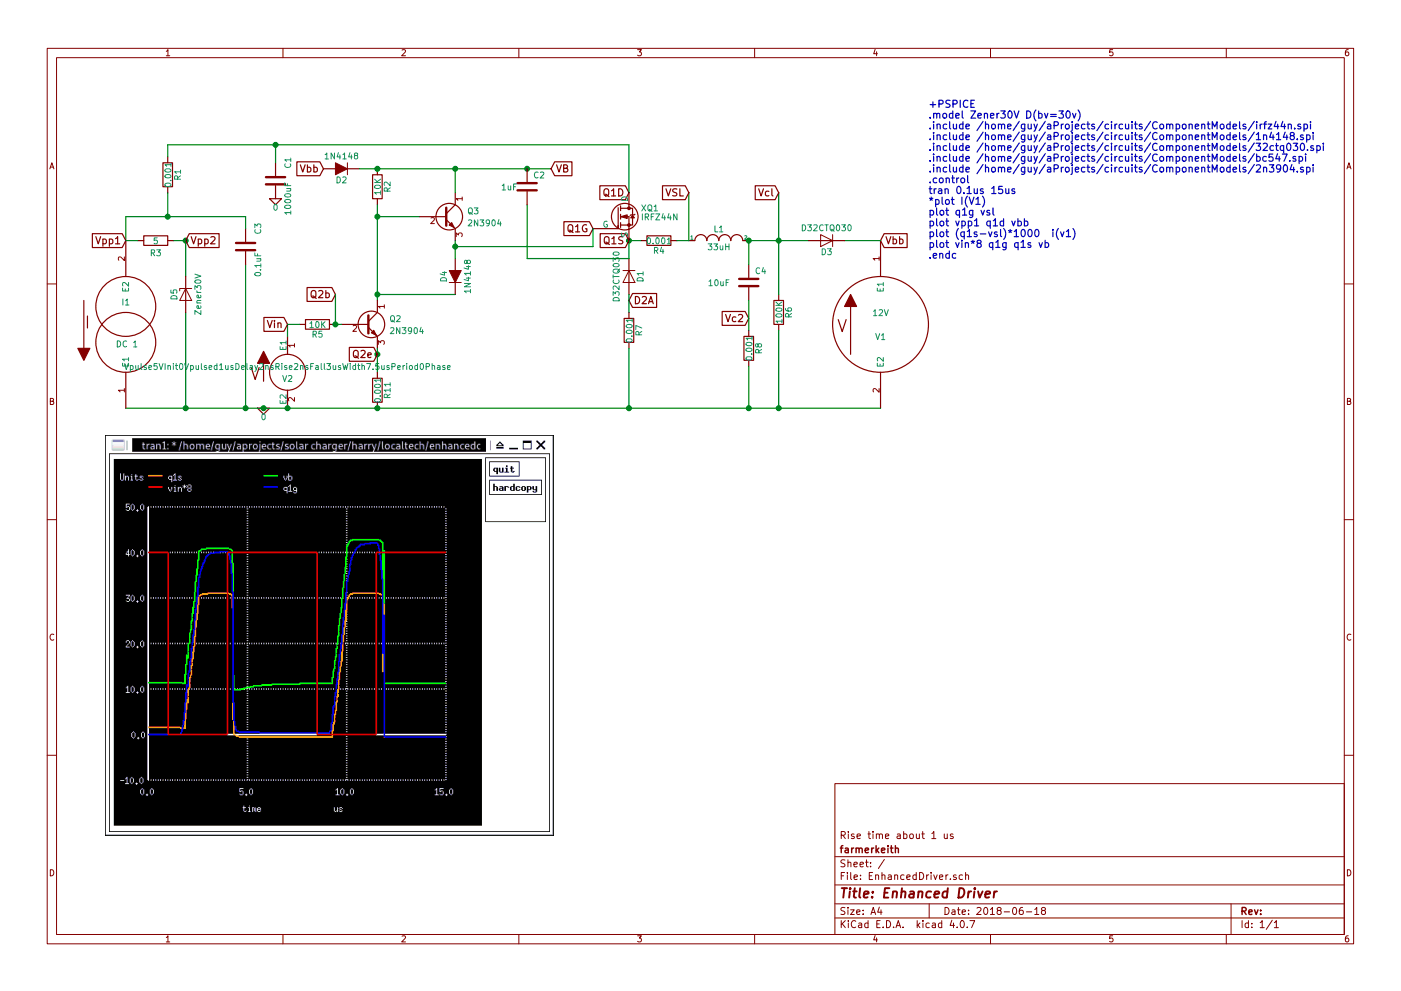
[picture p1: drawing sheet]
EESchema Schematic File Version 2
LIBS:NGspice
LIBS:Modules
LIBS:power
LIBS:device
LIBS:pspice
LIBS:switches
LIBS:relays
LIBS:motors
LIBS:transistors
LIBS:conn
LIBS:linear
LIBS:regul
LIBS:74xx
LIBS:cmos4000
LIBS:adc-dac
LIBS:memory
LIBS:xilinx
LIBS:microcontrollers
LIBS:dsp
LIBS:microchip
LIBS:analog_switches
LIBS:motorola
LIBS:texas
LIBS:intel
LIBS:audio
LIBS:interface
LIBS:digital-audio
LIBS:philips
LIBS:display
LIBS:cypress
LIBS:siliconi
LIBS:opto
LIBS:atmel
LIBS:contrib
LIBS:valves
LIBS:EnhancedDriver-cache
EELAYER 25 0
EELAYER END
$Descr A4 11693 8268
encoding utf-8
Sheet 1 1
Title "Enhanced Driver"
Date "2018-06-18"
Rev ""
Comp "farmerkeith"
Comment1 "Rise time about 1 us"
Comment2 ""
Comment3 ""
Comment4 ""
$EndDescr
$Comp
L 0 #GND01
U 1 1
P 2200 3400
F 0 "#GND01" H 2200 3300 50  0001 C CNN
F 1 "0" H 2200 3330 50  0000 C CNN
F 2 "" H 2200 3400 50  0001 C CNN
F 3 "" H 2200 3400 50  0001 C CNN
	1    2200 3400
	1    0    0    -1  
$EndComp
$Comp
L VSOURCE V1
U 1 1
P 7350 2700
F 0 "V1" H 7350 2600 50  0000 C CNN
F 1 "12V" H 7350 2800 50  0000 C CNN
F 2 "" H 7350 2700 50  0001 C CNN
F 3 "" H 7350 2700 50  0001 C CNN
	1    7350 2700
	1    0    0    -1  
$EndComp
Text GLabel 7350 2000 2    60   Input ~ 0
Vbb
$Comp
L C C4
U 1 1
P 6250 2350
F 0 "C4" H 6350 2450 50  0000 C CNN
F 1 "10uF" H 6000 2350 50  0000 C CNN
F 2 "" H 6250 2350 50  0001 C CNN
F 3 "" H 6250 2350 50  0001 C CNN
	1    6250 2350
	1    0    0    -1  
$EndComp
$Comp
L INDUCTOR L1
U 1 1
P 6000 2000
F 0 "L1" H 6000 2100 50  0000 C CNN
F 1 "33uH" H 6000 1950 50  0000 C CNN
F 2 "" H 6000 2000 50  0001 C CNN
F 3 "" H 6000 2000 50  0001 C CNN
	1    6000 2000
	1    0    0    -1  
$EndComp
Text GLabel 5250 1600 0    60   Input ~ 0
Q1D
Text Notes 7750 2150 0    60   ~ 0
+PSPICE \n.model Zener30V D(bv=30v)\n.include /home/guy/aProjects/circuits/ComponentModels/irfz44n.spi\n.include /home/guy/aProjects/circuits/ComponentModels/1n4148.spi\n.include /home/guy/aProjects/circuits/ComponentModels/32ctq030.spi\n.include /home/guy/aProjects/circuits/ComponentModels/bc547.spi\n.include /home/guy/aProjects/circuits/ComponentModels/2n3904.spi\n.control\ntran 0.1us 15us \n*plot I(V1)\nplot q1g vsl\nplot vpp1 q1d vbb\nplot (q1s-vsl)*1000  i(v1)\nplot vin*8 q1g q1s vb\n.endc
$Comp
L R R8
U 1 1
P 6250 2900
F 0 "R8" V 6330 2900 50  0000 C CNN
F 1 "0.001" V 6250 2900 50  0000 C CNN
F 2 "" H 6250 2900 50  0001 C CNN
F 3 "" H 6250 2900 50  0001 C CNN
	1    6250 2900
	1    0    0    -1  
$EndComp
Text GLabel 6250 2650 0    60   Input ~ 0
Vc2
Wire Wire Line
	1050 3400 1550 3400
Wire Wire Line
	1550 3400 2050 3400
Wire Wire Line
	2050 3400 2200 3400
Wire Wire Line
	2200 3400 2400 3400
Wire Wire Line
	2400 3400 3150 3400
Wire Wire Line
	3150 3400 5250 3400
Wire Wire Line
	5250 3400 6250 3400
Wire Wire Line
	6250 3400 6500 3400
Wire Wire Line
	6500 3400 7350 3400
Connection ~ 6250 3400
Connection ~ 5250 3400
Connection ~ 2050 3400
Connection ~ 1550 3400
Connection ~ 5250 2000
Connection ~ 2200 3400
Wire Wire Line
	6250 3050 6250 3400
Wire Wire Line
	7050 2000 7350 2000
Wire Wire Line
	5750 2000 5750 1600
Wire Wire Line
	6250 2500 6250 2750
Connection ~ 6250 2000
Wire Wire Line
	6250 2000 6500 2000
Wire Wire Line
	6500 2000 6750 2000
$Comp
L R R7
U 1 1
P 5250 2750
F 0 "R7" V 5330 2750 50  0000 C CNN
F 1 "0.001" V 5250 2750 50  0000 C CNN
F 2 "" V 5180 2750 50  0001 C CNN
F 3 "" H 5250 2750 50  0001 C CNN
	1    5250 2750
	1    0    0    -1  
$EndComp
Wire Wire Line
	5250 2900 5250 3400
Text GLabel 5250 2500 2    60   Input ~ 0
D2A
$Comp
L R R4
U 1 1
P 5500 2000
F 0 "R4" V 5580 2000 50  0000 C CNN
F 1 "0.001" V 5500 2000 50  0000 C CNN
F 2 "" V 5430 2000 50  0001 C CNN
F 3 "" H 5500 2000 50  0001 C CNN
	1    5500 2000
	0    1    1    0   
$EndComp
Text GLabel 5750 1600 0    60   Input ~ 0
VSL
$Comp
L R R1
U 1 1
P 1400 1450
F 0 "R1" V 1480 1450 50  0000 C CNN
F 1 "0.001" V 1400 1450 50  0000 C CNN
F 2 "" V 1330 1450 50  0001 C CNN
F 3 "" H 1400 1450 50  0001 C CNN
	1    1400 1450
	1    0    0    -1  
$EndComp
Wire Wire Line
	5250 1200 5250 1600
Wire Wire Line
	1400 1200 2300 1200
Wire Wire Line
	2300 1200 5250 1200
$Comp
L D D1
U 1 1
P 5250 2300
F 0 "D1" H 5250 2400 50  0000 C CNN
F 1 "D32CTQ030" H 5250 2200 50  0000 C CNN
F 2 "" H 5250 2300 50  0001 C CNN
F 3 "" H 5250 2300 50  0001 C CNN
F 4 "2,1" H 5250 2300 60  0001 C CNN "Spice_Node_Sequence"
	1    5250 2300
	0    1    1    0   
$EndComp
Wire Wire Line
	5250 2000 5250 2150
Wire Wire Line
	5250 2450 5250 2600
Wire Wire Line
	6250 2200 6250 2000
Connection ~ 1400 1800
Wire Wire Line
	1050 1800 1400 1800
Wire Wire Line
	1400 1800 2050 1800
Wire Wire Line
	1050 1800 1050 2000
Connection ~ 1550 2000
Wire Wire Line
	1550 2300 1550 2000
Wire Wire Line
	1550 2600 1550 3400
Wire Wire Line
	2050 2200 2050 3400
Text GLabel 1550 2000 2    60   Input ~ 0
Vpp2
$Comp
L R R3
U 1 1
P 1300 2000
F 0 "R3" V 1400 2000 50  0000 C CNN
F 1 "5" V 1300 2000 50  0000 C CNN
F 2 "" H 1300 2000 50  0001 C CNN
F 3 "" H 1300 2000 50  0001 C CNN
	1    1300 2000
	0    1    1    0   
$EndComp
Text GLabel 1050 2000 0    60   Input ~ 0
Vpp1
$Comp
L D_Zener D5
U 1 1
P 1550 2450
F 0 "D5" H 1550 2550 50  0000 C CNN
F 1 "Zener30V" H 1550 2350 50  0000 C CNN
F 2 "" H 1550 2450 50  0001 C CNN
F 3 "" H 1550 2450 50  0001 C CNN
F 4 "2,1" H 1550 2450 60  0001 C CNN "Spice_Node_Sequence"
	1    1550 2450
	0    -1   1    0   
$EndComp
$Comp
L ISOURCE I1
U 1 1
P 1050 2700
F 0 "I1" H 1050 2520 50  0000 C CNN
F 1 "DC 1" H 1060 2870 50  0000 C CNN
F 2 "" H 1050 2700 50  0001 C CNN
F 3 "" H 1050 2700 50  0001 C CNN
	1    1050 2700
	1    0    0    1   
$EndComp
$Comp
L C C3
U 1 1
P 2050 2050
F 0 "C3" V 2150 2200 50  0000 C CNN
F 1 "0.1uF" V 2150 1900 50  0000 C CNN
F 2 "" H 2050 2050 50  0001 C CNN
F 3 "" H 2050 2050 50  0001 C CNN
	1    2050 2050
	1    0    0    -1  
$EndComp
$Comp
L Vpulse0VInit5Vpulsed2nsDelay2msRise2msFall8msWidth20msPeriod0Phase V2
U 1 1
P 2400 3100
F 0 "V2" H 2400 3050 50  0000 C CNN
F 1 "Vpulse5VInit0Vpulsed1usDelay2nsRise2nsFall3usWidth7.5usPeriod0Phase" H 2400 3150 50  0000 C CNN
F 2 "" H 2400 3100 50  0001 C CNN
F 3 "" H 2400 3100 50  0001 C CNN
	1    2400 3100
	1    0    0    -1  
$EndComp
Wire Wire Line
	1400 1600 1400 1800
Connection ~ 2400 3400
$Comp
L R R2
U 1 1
P 3150 1550
F 0 "R2" V 3230 1550 50  0000 C CNN
F 1 "10K" V 3150 1550 50  0000 C CNN
F 2 "" H 3150 1550 50  0001 C CNN
F 3 "" H 3150 1550 50  0001 C CNN
	1    3150 1550
	1    0    0    -1  
$EndComp
$Comp
L R R5
U 1 1
P 2650 2700
F 0 "R5" V 2730 2700 50  0000 C CNN
F 1 "10K" V 2650 2700 50  0000 C CNN
F 2 "" H 2650 2700 50  0001 C CNN
F 3 "" H 2650 2700 50  0001 C CNN
	1    2650 2700
	0    1    1    0   
$EndComp
Wire Wire Line
	3150 1700 3150 1800
Wire Wire Line
	3150 1800 3150 2450
Wire Wire Line
	3150 2450 3150 2500
Wire Wire Line
	2400 2700 2400 2800
Text GLabel 5250 2000 0    60   Input ~ 0
Q1S
Text GLabel 2400 2700 0    60   Input ~ 0
Vin
Wire Wire Line
	1050 2000 1150 2000
Wire Wire Line
	1550 2000 1450 2000
Wire Wire Line
	2050 1800 2050 1900
Wire Wire Line
	1400 1300 1400 1200
Wire Wire Line
	2500 2700 2400 2700
Wire Wire Line
	5650 2000 5750 2000
Wire Wire Line
	5350 2000 5250 2000
$Comp
L D_ALT D2
U 1 1
P 2850 1400
F 0 "D2" H 2850 1500 50  0000 C CNN
F 1 "1N4148" H 2850 1300 50  0000 C CNN
F 2 "" H 2850 1400 50  0001 C CNN
F 3 "" H 2850 1400 50  0001 C CNN
F 4 "2,1" H 2850 1400 60  0001 C CNN "Spice_Node_Sequence"
	1    2850 1400
	-1   0    0    1   
$EndComp
Text GLabel 2700 1400 0    60   Input ~ 0
Vbb
Wire Wire Line
	3000 1400 3150 1400
Wire Wire Line
	3150 1400 3800 1400
Wire Wire Line
	3800 1400 4400 1400
Wire Wire Line
	4400 1400 4600 1400
Connection ~ 3150 1400
Wire Wire Line
	4400 1700 4400 2150
Wire Wire Line
	4400 2150 5250 2150
$Comp
L C C1
U 1 1
P 2300 1500
F 0 "C1" V 2400 1650 50  0000 C CNN
F 1 "1000uF" V 2400 1350 50  0000 C CNN
F 2 "" H 2300 1500 50  0001 C CNN
F 3 "" H 2300 1500 50  0001 C CNN
	1    2300 1500
	1    0    0    -1  
$EndComp
$Comp
L 0 #GND02
U 1 1
P 2300 1650
F 0 "#GND02" H 2300 1550 50  0001 C CNN
F 1 "0" H 2300 1580 50  0000 C CNN
F 2 "" H 2300 1650 50  0001 C CNN
F 3 "" H 2300 1650 50  0001 C CNN
	1    2300 1650
	1    0    0    -1  
$EndComp
Wire Wire Line
	2300 1350 2300 1200
Connection ~ 2300 1200
Text GLabel 4600 1400 2    60   Input ~ 0
VB
Connection ~ 4400 1400
$Comp
L R R6
U 1 1
P 6500 2600
F 0 "R6" V 6580 2600 50  0000 C CNN
F 1 "100K" V 6500 2600 50  0000 C CNN
F 2 "" V 6430 2600 50  0001 C CNN
F 3 "" H 6500 2600 50  0001 C CNN
	1    6500 2600
	1    0    0    -1  
$EndComp
Wire Wire Line
	6500 1600 6500 2000
Wire Wire Line
	6500 2000 6500 2450
Connection ~ 6500 2000
Wire Wire Line
	6500 2750 6500 3400
Connection ~ 6500 3400
$Comp
L D D3
U 1 1
P 6900 2000
F 0 "D3" H 6900 2100 50  0000 C CNN
F 1 "D32CTQ030" H 6900 1900 50  0000 C CNN
F 2 "" H 6900 2000 50  0001 C CNN
F 3 "" H 6900 2000 50  0001 C CNN
F 4 "2,1" H 6900 2000 60  0001 C CNN "Spice_Node_Sequence"
	1    6900 2000
	-1   0    0    1   
$EndComp
Text GLabel 6500 1600 0    60   Input ~ 0
Vcl
Connection ~ 3800 1400
$Comp
L Q_NPN_CBE Q2
U 1 1
P 3050 2700
F 0 "Q2" H 3250 2750 50  0000 L CNN
F 1 "2N3904" H 3250 2650 50  0000 L CNN
F 2 "" H 3250 2800 50  0001 C CNN
F 3 "" H 3050 2700 50  0001 C CNN
	1    3050 2700
	1    0    0    -1  
$EndComp
Wire Wire Line
	3150 2900 3150 2950
Wire Wire Line
	3150 2950 3150 3100
$Comp
L R R11
U 1 1
P 3150 3250
F 0 "R11" V 3230 3250 50  0000 C CNN
F 1 "0.001" V 3150 3250 50  0000 C CNN
F 2 "" V 3080 3250 50  0001 C CNN
F 3 "" H 3150 3250 50  0001 C CNN
	1    3150 3250
	1    0    0    -1  
$EndComp
Connection ~ 3150 2950
Connection ~ 3150 3400
Wire Wire Line
	2800 2700 2850 2700
Text GLabel 3150 2950 0    60   Input ~ 0
Q2e
Text GLabel 2800 2450 0    60   Input ~ 0
Q2b
Wire Wire Line
	2800 2450 2800 2700
Connection ~ 2800 2700
$Comp
L C C2
U 1 1
P 4400 1550
F 0 "C2" H 4500 1650 50  0000 C CNN
F 1 "1uF" H 4250 1550 50  0000 C CNN
F 2 "" H 4400 1550 50  0001 C CNN
F 3 "" H 4400 1550 50  0001 C CNN
	1    4400 1550
	1    0    0    -1  
$EndComp
Text GLabel 4950 1900 0    60   Input ~ 0
Q1G
$Comp
L IRFZ44N XQ1
U 1 1
P 5150 1800
F 0 "XQ1" H 5350 1875 50  0000 L CNN
F 1 "IRFZ44N" H 5350 1800 50  0000 L CNN
F 2 "TO-220" H 5350 1725 50  0001 L CIN
F 3 "" H 5150 1800 50  0001 L CNN
	1    5150 1800
	1    0    0    -1  
$EndComp
Connection ~ 3150 2450
Wire Wire Line
	4950 2050 4950 1900
$Comp
L Q_NPN_CBE Q3
U 1 1
P 3700 1800
F 0 "Q3" H 3900 1850 50  0000 L CNN
F 1 "2N3904" H 3900 1750 50  0000 L CNN
F 2 "" H 3900 1900 50  0001 C CNN
F 3 "" H 3700 1800 50  0001 C CNN
	1    3700 1800
	1    0    0    -1  
$EndComp
$Comp
L D_ALT D4
U 1 1
P 3800 2300
F 0 "D4" H 3800 2400 50  0000 C CNN
F 1 "1N4148" H 3800 2200 50  0000 C CNN
F 2 "" H 3800 2300 50  0001 C CNN
F 3 "" H 3800 2300 50  0001 C CNN
F 4 "2,1" H 3800 2300 60  0001 C CNN "Spice_Node_Sequence"
	1    3800 2300
	0    -1   -1   0   
$EndComp
Wire Wire Line
	3800 2450 3150 2450
Wire Wire Line
	3800 2150 3800 2050
Wire Wire Line
	3800 2050 3800 2000
Wire Wire Line
	3500 1800 3150 1800
Connection ~ 3150 1800
Wire Wire Line
	4950 2050 3800 2050
Connection ~ 3800 2050
Wire Wire Line
	3800 1600 3800 1400
$EndSCHEMATC
